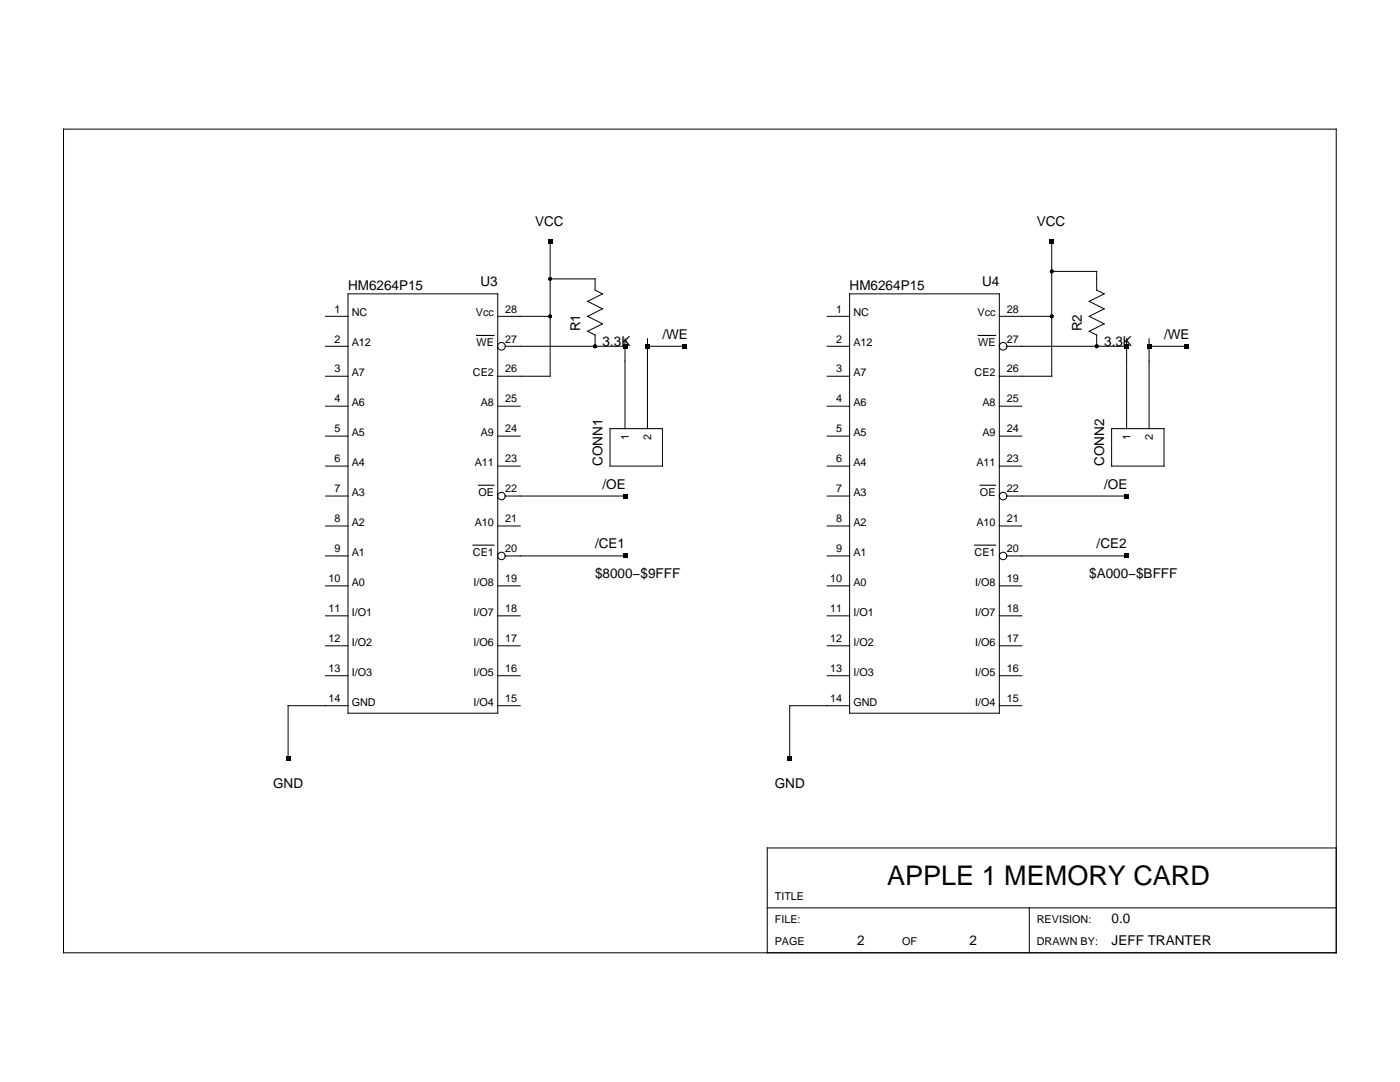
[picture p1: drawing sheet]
<svg xmlns="http://www.w3.org/2000/svg" width="279mm" height="216mm" viewBox="0 0 279 216" stroke-linecap="round" stroke-linejoin="round" font-family="sans-serif">
<g fill="none" stroke="#000" stroke-width=".2">
<path d="M12.7 25.8h254v164.3h-254zM69.5 58.6h29.8v83.7h-29.8zM109.8 48.2v26.9h-10.5M109.8 55.6h9v2.3l1.5 .7-3 1.5 3 1.5-3 1.5 3 1.5-3 1.5 1.5 .8M169.6 58.6h29.8v83.7h-29.8zM209.9 48.2v26.9h-10.5M209.9 54.2h9v3.7l1.5 .7-3 1.5 3 1.5-3 1.5 3 1.5-3 1.5 1.5 .8M65 75.1h4.5M65 69.1h4.5M65 63.1h4.5M99.3 63.1h10.5M100.8 69.1h23.9"/>
<path d="M118.8 66.8v2.3M124.7 67.6v17.9M129.2 69.1h7.5M129.2 67.6v17.9M165.1 75.1h4.5M165.1 69.1h4.5M165.1 63.1h4.5M199.4 63.1h10.5M200.9 69.1h23.9M218.9 66.8v2.3M224.8 67.6v17.9M229.3 69.1h7.5"/>
<path d="M229.3 67.6v17.9M65 99h4.5M65 93h4.5M65 87h4.5M65 81h4.5M99.3 93h4.5M99.3 87h4.5M99.3 81h4.5M100.8 99h23.9M121.7 85.5h10.5v7.5h-10.5zM165.1 99h4.5M165.1 93h4.5"/>
<path d="M165.1 87h4.5M165.1 81h4.5M199.4 93h4.5M199.4 87h4.5M199.4 81h4.5M200.9 99h23.9M221.9 85.5h10.4v7.5h-10.4zM65 116.9h4.5M65 110.9h4.5M65 105h4.5M99.3 116.9h4.5M99.3 105h4.5"/>
<path d="M100.8 110.9h23.9M165.1 116.9h4.5M165.1 110.9h4.5M165.1 105h4.5M199.4 116.9h4.5M199.4 105h4.5M200.9 110.9h23.9M65 134.8h4.5M65 128.9h4.5M65 122.9h4.5M99.3 134.8h4.5M99.3 128.9h4.5"/>
<path d="M99.3 122.9h4.5M165.1 134.8h4.5M165.1 128.9h4.5M165.1 122.9h4.5M199.4 134.8h4.5M199.4 128.9h4.5M199.4 122.9h4.5M69.5 140.8h-12v10.5M99.3 140.8h4.5M169.6 140.8h-12v10.5M199.4 140.8h4.5M266.7 169.2h-113.6v20.9"/>
<path d="M153.1 181.2h113.6M205.4 181.2v8.9"/>
<circle cx="100.1" cy="69.1" r=".76"/>
<circle cx="200.2" cy="69.1" r=".76"/>
<circle cx="100.1" cy="99" r=".75"/>
<circle cx="200.2" cy="99" r=".75"/>
<circle cx="100.1" cy="110.9" r=".75"/>
<circle cx="200.2" cy="110.9" r=".75"/>
</g>
<path d="M95.1 66.9h3.5M195.2 66.9h3.5M95.5 96.8h3.1M195.6 96.8h3.1M94.4 108.8h4.2M194.5 108.8h4.2" fill="none" stroke="#000" stroke-width=".22"/>
<g fill="#000">
<path d="M109.3 47.7h.9v.9h-.9zM209.4 47.7h.9v.9h-.9zM124.3 68.6h.9v.9h-.9zM128.8 68.6h.9v.9h-.9zM136.2 68.6h.9v.9h-.9zM224.4 68.6h.9v.9h-.9zM228.9 68.6h.9v.9h-.9zM236.3 68.6h.9v.9h-.9zM124.3 98.5h.9v.9h-.9zM224.4 98.5h.9v.9h-.9zM124.3 110.5h.9v.9h-.9zM224.4 110.5h.9v.9h-.9z"/>
<path d="M57 150.8h.9v.9h-.9zM157.2 150.8h.9v.9h-.9z"/>
<circle cx="109.8" cy="55.6" r=".37"/>
<circle cx="209.9" cy="54.2" r=".37"/>
<circle cx="109.8" cy="63.1" r=".37"/>
<circle cx="118.8" cy="69.1" r=".37"/>
<circle cx="209.9" cy="63.1" r=".37"/>
<circle cx="218.9" cy="69.1" r=".37"/>
</g>
<text font-size="5.4" x="177" y="176.7">APPLE 1 MEMORY CARD</text>
<g font-size="2.7">
<text x="106.8" y="45.2">VCC</text>
<text x="206.9" y="45.2">VCC</text>
<text x="69.5" y="57.9">HM6264P15</text>
<text x="95.9" y="57.1">U3</text>
<text x="169.6" y="57.9">HM6264P15</text>
<text x="196" y="57.1">U4</text>
<text x="115.8" y="66.1" transform="rotate(-90 115.8 66.1)">R1</text>
<text x="120.3" y="69.1">3.3K</text>
<text x="132.2" y="67.6">/WE</text>
<text x="215.9" y="66.1" transform="rotate(-90 215.9 66.1)">R2</text>
<text x="220.4" y="69.1">3.3K</text>
<text x="232.3" y="67.6">/WE</text>
<text x="120.3" y="93" transform="rotate(-90 120.3 93)">CONN1</text>
<text x="220.4" y="93" transform="rotate(-90 220.4 93)">CONN2</text>
<text x="120.3" y="97.5">/OE</text>
<text x="220.4" y="97.5">/OE</text>
<text x="118.8" y="109.4">/CE1</text>
<text x="218.9" y="109.4">/CE2</text>
<text x="118.8" y="115.4">$8000−$9FFF</text>
<text x="217.4" y="115.4">$A000−$BFFF</text>
<text x="54.5" y="157.2">GND</text>
<text x="154.6" y="157.2">GND</text>
<text x="221.9" y="184.1">0.0</text>
<text x="171.1" y="188.6">2</text>
<text x="193.5" y="188.6">2</text>
<text x="221.9" y="188.6">JEFF TRANTER</text>
</g>
<g font-size="2.2">
<text x="66.8" y="62.4">1</text>
<text x="70.2" y="63.1">NC</text>
<text x="95" y="63.1">Vcc</text>
<text x="100.8" y="62.4">28</text>
<text x="166.9" y="62.4">1</text>
<text x="170.3" y="63.1">NC</text>
<text x="195.1" y="63.1">Vcc</text>
<text x="200.9" y="62.4">28</text>
<text x="66.8" y="68.3">2</text>
<text x="70.2" y="69.1">A12</text>
<text x="95.1" y="69.1">WE</text>
<text x="100.8" y="68.3">27</text>
<text x="166.9" y="68.3">2</text>
<text x="170.3" y="69.1">A12</text>
<text x="195.2" y="69.1">WE</text>
<text x="200.9" y="68.3">27</text>
<text x="66.8" y="74.3">3</text>
<text x="70.2" y="75.1">A7</text>
<text x="94.4" y="75.1">CE2</text>
<text x="100.8" y="74.3">26</text>
<text x="166.9" y="74.3">3</text>
<text x="170.3" y="75.1">A7</text>
<text x="194.5" y="75.1">CE2</text>
<text x="200.9" y="74.3">26</text>
<text x="66.8" y="80.3">4</text>
<text x="70.2" y="81">A6</text>
<text x="95.9" y="81">A8</text>
<text x="100.8" y="80.3">25</text>
<text x="166.9" y="80.3">4</text>
<text x="170.3" y="81">A6</text>
<text x="196.1" y="81">A8</text>
<text x="200.9" y="80.3">25</text>
<text x="66.8" y="86.3">5</text>
<text x="70.2" y="87">A5</text>
<text x="95.9" y="87">A9</text>
<text x="100.8" y="86.3">24</text>
<text x="125.5" y="87.8" transform="rotate(-90 125.5 87.8)">1</text>
<text x="130" y="87.8" transform="rotate(-90 130 87.8)">2</text>
<text x="166.9" y="86.3">5</text>
<text x="170.3" y="87">A5</text>
<text x="196.1" y="87">A9</text>
<text x="200.9" y="86.3">24</text>
<text x="225.6" y="87.8" transform="rotate(-90 225.6 87.8)">1</text>
<text x="230.1" y="87.8" transform="rotate(-90 230.1 87.8)">2</text>
<text x="66.8" y="92.3">6</text>
<text x="70.2" y="93">A4</text>
<text x="94.7" y="93">A11</text>
<text x="100.8" y="92.3">23</text>
<text x="166.9" y="92.3">6</text>
<text x="170.3" y="93">A4</text>
<text x="194.9" y="93">A11</text>
<text x="200.9" y="92.3">23</text>
<text x="66.8" y="98.2">7</text>
<text x="70.2" y="99">A3</text>
<text x="95.5" y="99">OE</text>
<text x="100.8" y="98.2">22</text>
<text x="166.9" y="98.2">7</text>
<text x="170.3" y="99">A3</text>
<text x="195.6" y="99">OE</text>
<text x="200.9" y="98.2">22</text>
<text x="66.8" y="104.2">8</text>
<text x="70.2" y="105">A2</text>
<text x="94.7" y="105">A10</text>
<text x="100.8" y="104.2">21</text>
<text x="166.9" y="104.2">8</text>
<text x="170.3" y="105">A2</text>
<text x="194.9" y="105">A10</text>
<text x="200.9" y="104.2">21</text>
<text x="66.8" y="110.2">9</text>
<text x="70.2" y="110.9">A1</text>
<text x="94.4" y="110.9">CE1</text>
<text x="100.8" y="110.2">20</text>
<text x="166.9" y="110.2">9</text>
<text x="170.3" y="110.9">A1</text>
<text x="194.5" y="110.9">CE1</text>
<text x="200.9" y="110.2">20</text>
<text x="65.6" y="116.2">10</text>
<text x="70.2" y="116.9">A0</text>
<text x="94.5" y="116.9">I/O8</text>
<text x="100.8" y="116.2">19</text>
<text x="165.7" y="116.2">10</text>
<text x="170.3" y="116.9">A0</text>
<text x="194.6" y="116.9">I/O8</text>
<text x="200.9" y="116.2">19</text>
<text x="65.6" y="122.1">11</text>
<text x="70.2" y="122.9">I/O1</text>
<text x="94.5" y="122.9">I/O7</text>
<text x="100.8" y="122.1">18</text>
<text x="165.7" y="122.1">11</text>
<text x="170.3" y="122.9">I/O1</text>
<text x="194.6" y="122.9">I/O7</text>
<text x="200.9" y="122.1">18</text>
<text x="65.6" y="128.1">12</text>
<text x="70.2" y="128.9">I/O2</text>
<text x="94.5" y="128.9">I/O6</text>
<text x="100.8" y="128.1">17</text>
<text x="165.7" y="128.1">12</text>
<text x="170.3" y="128.9">I/O2</text>
<text x="194.6" y="128.9">I/O6</text>
<text x="200.9" y="128.1">17</text>
<text x="65.6" y="134.1">13</text>
<text x="70.2" y="134.8">I/O3</text>
<text x="94.5" y="134.8">I/O5</text>
<text x="100.8" y="134.1">16</text>
<text x="165.7" y="134.1">13</text>
<text x="170.3" y="134.8">I/O3</text>
<text x="194.6" y="134.8">I/O5</text>
<text x="200.9" y="134.1">16</text>
<text x="65.6" y="140.1">14</text>
<text x="70.2" y="140.8">GND</text>
<text x="94.5" y="140.8">I/O4</text>
<text x="100.8" y="140.1">15</text>
<text x="165.7" y="140.1">14</text>
<text x="170.3" y="140.8">GND</text>
<text x="194.6" y="140.8">I/O4</text>
<text x="200.9" y="140.1">15</text>
<text x="154.6" y="179.7">TITLE</text>
<text x="154.6" y="184.1">FILE:</text>
<text x="206.9" y="184.1">REVISION:</text>
<text x="154.6" y="188.6">PAGE</text>
<text x="180" y="188.6">OF</text>
<text x="206.9" y="188.6">DRAWN BY:</text>
</g>
</svg>
